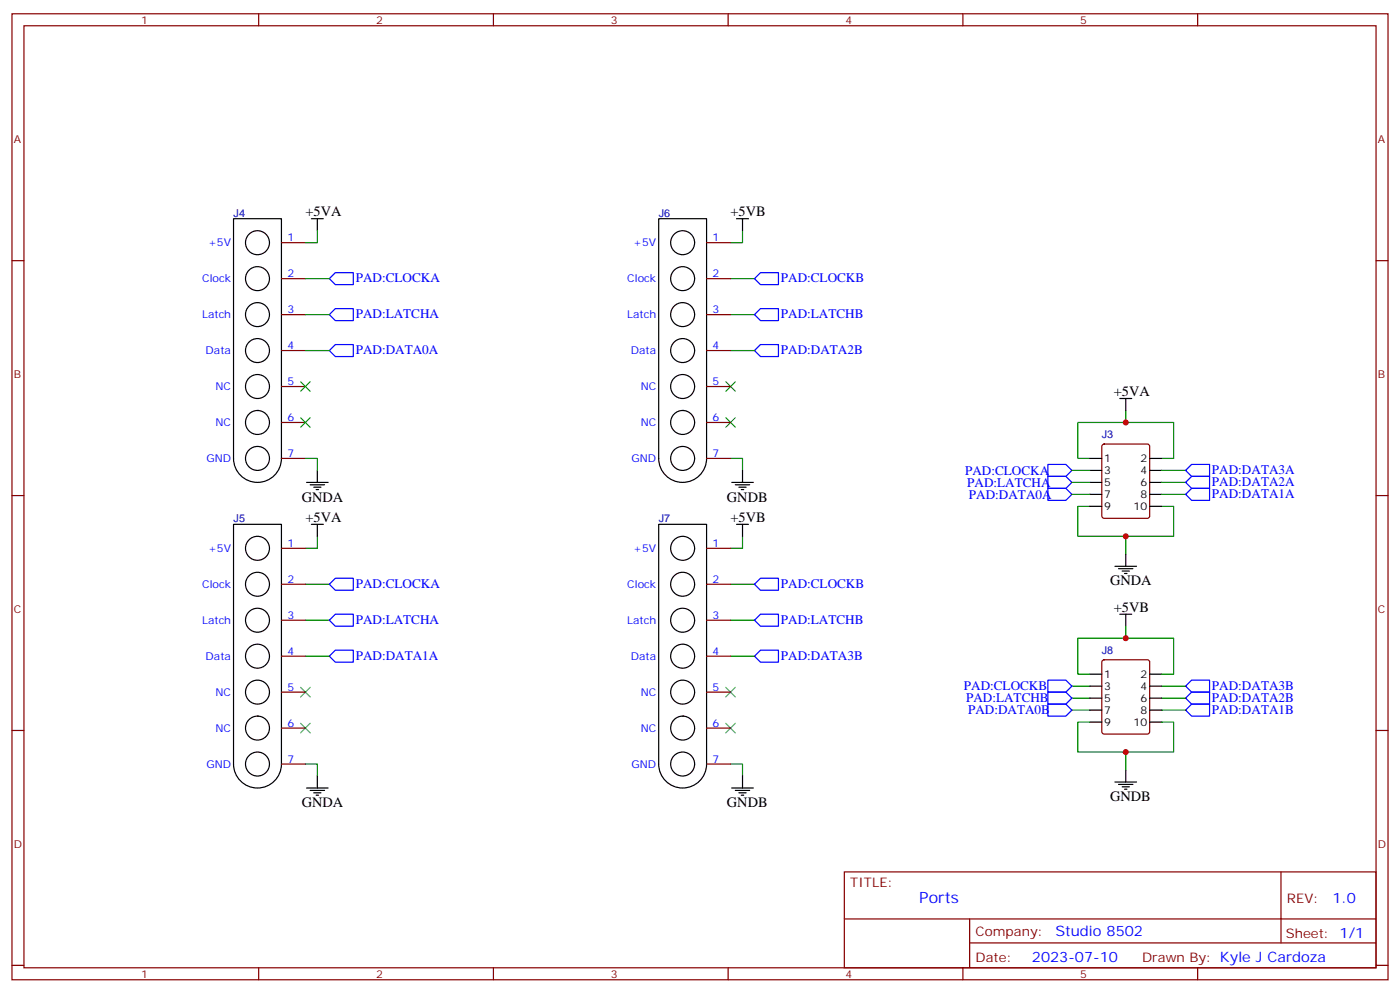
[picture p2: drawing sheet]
<svg xmlns="http://www.w3.org/2000/svg" width="412mm" height="292mm" viewBox="0 0 412 292" stroke-linecap="round" stroke-linejoin="round" font-family="sans-serif">
<g fill="none" stroke="#870000" stroke-width=".35">
<path d="M3.5 4.1h405.4v284.3h-405.4zM7.1 7.6h398.2v277.3h-398.2zM76.2 4.1v3.5M145.3 4.1v3.5M214.5 4.1v3.5M283.6 4.1v3.5M352.8 4.1v3.5M3.5 76.7h3.6M82.9 71.4h7.1M208.1 71.4h7.1M405.3 76.7h3.6M82.9 82h7.1"/>
<path d="M82.9 92.6h7.1M208.1 82h7.1M208.1 92.6h7.1M82.9 103.2h7.1M82.9 113.8h7.1M208.1 103.2h7.1M208.1 113.8h7.1M82.9 124.4h7.1M82.9 134.9h7.1M208.1 124.4h7.1M208.1 134.9h7.1M324.8 130.9l.5-.2h12.7l.6 .4 .1 20.8-.5 .6-12.9 .1-.7-.5v-20.7z"/>
<path d="M3.5 145.9h3.6M405.3 145.9h3.6M82.9 161.4h7.1M82.9 172h7.1M208.1 161.4h7.1M208.1 172h7.1M82.9 182.6h7.1M82.9 193.1h7.1M208.1 182.6h7.1M208.1 193.1h7.1M324.8 194.4l.5-.2h12.7l.6 .4 .1 20.8-.5 .6-12.9 .1-.7-.5v-20.7zM3.5 215h3.6"/>
<path d="M82.9 203.7h7.1M82.9 214.3h7.1M208.1 203.7h7.1M208.1 214.3h7.1M405.3 215h3.6M82.9 224.9h7.1M208.1 224.9h7.1M248.7 256.6h156.6v28.3h-156.6zM377.3 256.7v20.8M248.7 270.5h156.5M285.6 277.5h119.6M285.6 270.5v14.1"/>
<path d="M3.5 284.2h3.6M76.2 284.9v3.5M145.3 284.9v3.5M214.5 284.9v3.5M283.6 284.9v3.5M352.8 284.9v3.5M405.3 284.2h3.6"/>
</g>
<g fill="none" stroke="#000" stroke-width=".35">
<path d="M68.8 64.4h14.1v70.5a7.1 7.1 0 0 1-7.1 7.1 7.1 7.1 0 0 1-7-7.1zM91.7 64.4h3.5M93.5 64.4v3.5M194 64.4h14.1v70.5a7.1 7.1 0 0 1-7 7.1 7.1 7.1 0 0 1-7.1-7.1zM217 64.4h3.5M218.7 64.4v3.5M329.8 117.3h3.6M331.6 117.3v3.5M93.5 138.5v3.5M218.7 138.5v3.5M321 134.9h3.6M321 138.5h3.6"/>
<path d="M338.7 134.9h3.5M338.7 138.5h3.5M68.8 154.3h14.1v70.6a7.1 7.1 0 0 1-7.1 7.1 7.1 7.1 0 0 1-7-7.1zM90.3 142h6.4M91.4 142.7h4.2M91.7 154.3h3.5M92.4 143.4h2.1M93.1 144.1h.7M93.5 154.3v3.6M194 154.3h14.1v70.6a7.1 7.1 0 0 1-7 7.1 7.1 7.1 0 0 1-7.1-7.1zM215.5 142h6.4M216.6 142.7h4.2"/>
<path d="M217 154.3h3.5M217.7 143.4h2.1M218.4 144.1h.7M218.7 154.3v3.6M321 142h3.6M321 145.5h3.6M321 149h3.6M338.7 142h3.5M338.7 145.5h3.5M338.7 149h3.5M328.4 166.7h6.4M329.5 167.4h4.2"/>
<path d="M330.6 168.1h2.1M331.3 168.8h.7M331.6 163.2v3.5M321 198.4h3.6M329.8 180.8h3.6M331.6 180.8v3.5M338.7 198.4h3.5M321 202h3.6M321 205.5h3.6M321 209h3.6M321 212.5h3.6M338.7 202h3.5"/>
<path d="M338.7 205.5h3.5M338.7 209h3.5M338.7 212.5h3.5M90.3 232h6.4M91.4 232.7h4.2M92.4 233.4h2.1M93.1 234.1h.7M93.5 228.4v3.6M215.5 232h6.4M216.6 232.7h4.2M217.7 233.4h2.1M218.4 234.1h.7"/>
<path d="M218.7 228.4v3.6M328.4 230.2h6.4M329.5 230.9h4.2M330.6 231.6h2.1M331.3 232.3h.7M331.6 226.7v3.5"/>
<circle cx="75.8" cy="71.4" r="3.5"/>
<circle cx="201.1" cy="71.4" r="3.5"/>
<circle cx="75.8" cy="92.6" r="3.5"/>
<circle cx="75.8" cy="82" r="3.5"/>
<circle cx="201.1" cy="82" r="3.5"/>
<circle cx="201.1" cy="92.6" r="3.5"/>
<circle cx="75.8" cy="113.8" r="3.5"/>
<circle cx="75.8" cy="103.2" r="3.5"/>
<circle cx="201.1" cy="113.8" r="3.5"/>
<circle cx="201.1" cy="103.2" r="3.5"/>
<circle cx="75.8" cy="124.4" r="3.5"/>
<circle cx="75.8" cy="134.9" r="3.5"/>
<circle cx="201.1" cy="124.4" r="3.5"/>
<circle cx="201.1" cy="134.9" r="3.5"/>
<circle cx="75.8" cy="172" r="3.5"/>
<circle cx="75.8" cy="161.4" r="3.5"/>
<circle cx="201.1" cy="161.4" r="3.5"/>
<circle cx="201.1" cy="172" r="3.5"/>
<circle cx="75.8" cy="182.6" r="3.5"/>
<circle cx="75.8" cy="193.1" r="3.5"/>
<circle cx="201.1" cy="193.1" r="3.5"/>
<circle cx="201.1" cy="182.6" r="3.5"/>
<circle cx="75.8" cy="203.7" r="3.5"/>
<circle cx="75.8" cy="214.3" r="3.5"/>
<circle cx="201.1" cy="203.7" r="3.5"/>
<circle cx="201.1" cy="214.3" r="3.5"/>
<circle cx="75.8" cy="224.9" r="3.5"/>
<circle cx="201.1" cy="224.9" r="3.5"/>
</g>
<g fill="#000">
<circle cx="75.8" cy="120.8" r=".18"/>
<circle cx="201.1" cy="120.8" r=".18"/>
<circle cx="75.8" cy="210.8" r=".18"/>
<circle cx="201.1" cy="210.8" r=".18"/>
</g>
<g fill="none" stroke="#008700" stroke-width=".35">
<path d="M93.5 67.9v3.5h-3.5M218.7 67.9v3.5h-3.5M90 92.6h7M90 82h7M215.2 92.6h7M215.2 82h7M90 103.2h7M215.2 103.2h7M90 134.9h3.5v3.6M215.2 134.9h3.5v3.6M315.7 138.5h5.3M331.6 124.4h14.1v10.5h-3.5"/>
<path d="M331.6 120.8v3.6h-14.1v10.5h3.5M342.2 138.5h7M93.5 157.9v3.5h-3.5M218.7 157.9v3.5h-3.5M315.7 142h5.3M315.7 145.5h5.3M321 149h-3.5v8.9h14.1v5.3M342.2 149h3.5v8.9h-14.1M342.2 142h7M342.2 145.5h7M90 172h7M215.2 172h7"/>
<path d="M90 193.1h7M90 182.6h7M215.2 193.1h7M215.2 182.6h7M331.6 184.3v3.6h-14.1v10.5h3.5M331.6 187.9h14.1v10.5h-3.5M315.7 209h5.3M315.7 202h5.3M315.7 205.5h5.3M321 212.5h-3.5v8.9h14.1v5.3M342.2 212.5h3.5v8.9h-14.1M342.2 209h7"/>
<path d="M342.2 202h7M342.2 205.5h7M90 224.9h3.5v3.5M215.2 224.9h3.5v3.5"/>
</g>
<g fill="none" stroke="#3c3" stroke-width=".35">
<path d="M88.5 112.4l2.9 2.8M91.4 112.4l-2.9 2.8M213.8 112.4l2.8 2.8M216.6 112.4l-2.8 2.8M88.5 122.9l2.9 2.9M91.4 122.9l-2.9 2.9M213.8 122.9l2.8 2.9M216.6 122.9l-2.8 2.9M88.5 202.3l2.9 2.8M88.5 212.9l2.9 2.8M91.4 202.3l-2.9 2.8M91.4 212.9l-2.9 2.8"/>
<path d="M213.8 202.3l2.8 2.8M213.8 212.9l2.8 2.8M216.6 202.3l-2.8 2.8M216.6 212.9l-2.8 2.8"/>
</g>
<g fill="none" stroke="#00f" stroke-width=".35">
<path d="M97 92.6l1.8-1.8h5.3v3.6h-5.3zM97 82l1.8-1.7h5.3v3.5h-5.3zM222.2 82l1.8-1.7h5.3v3.5h-5.3zM222.2 92.6l1.8-1.8h5.3v3.6h-5.3zM97 103.2l1.8-1.8h5.3v3.6h-5.3zM222.2 103.2l1.8-1.8h5.3v3.6h-5.3zM308.7 136.7h5.3l1.7 1.8-1.7 1.7h-5.3zM349.2 138.5l1.8-1.8h5.3v3.5h-5.3zM308.7 140.2h5.3l1.7 1.8-1.7 1.8h-5.3zM308.7 143.8h5.3l1.7 1.7-1.7 1.8h-5.3zM349.2 145.5l1.8-1.7h5.3v3.5h-5.3zM349.2 142l1.8-1.8h5.3v3.6h-5.3z"/>
<path d="M97 172l1.8-1.8h5.3v3.5h-5.3zM222.2 172l1.8-1.8h5.3v3.5h-5.3zM97 193.1l1.8-1.7h5.3v3.5h-5.3zM97 182.6l1.8-1.8h5.3v3.5h-5.3zM222.2 193.1l1.8-1.7h5.3v3.5h-5.3zM222.2 182.6l1.8-1.8h5.3v3.5h-5.3zM308.7 207.3h5.3l1.7 1.7-1.7 1.8h-5.3zM308.7 203.7h5.3l1.7 1.8-1.7 1.8h-5.3zM308.7 200.2h5.3l1.7 1.8-1.7 1.7h-5.3zM349.2 205.5l1.8-1.8h5.3v3.6h-5.3zM349.2 209l1.8-1.7h5.3v3.5h-5.3zM351 200.2h5.3v3.5h-5.3l-1.8-1.7z"/>
</g>
<g fill="#c00">
<circle cx="331.6" cy="157.9" r=".88"/>
<circle cx="331.6" cy="124.4" r=".88"/>
<circle cx="331.6" cy="187.9" r=".88"/>
<circle cx="331.6" cy="221.4" r=".88"/>
</g>
<text font-size="4.6" fill="#00f" x="270.8" y="265.7">Ports</text>
<g font-size="4.2">
<text x="90" y="63.7">+5VA</text>
<text x="215.2" y="63.7">+5VB</text>
<text x="328.1" y="116.6">+5VA</text>
<text x="88.9" y="147.6">GNDA</text>
<text x="214.1" y="147.6">GNDB</text>
<text x="90" y="153.6">+5VA</text>
<text x="215.2" y="153.6">+5VB</text>
<text x="327" y="172.3">GNDA</text>
<text x="328.1" y="180.1">+5VB</text>
<text x="88.9" y="237.6">GNDA</text>
<text x="214.1" y="237.6">GNDB</text>
<text x="327" y="235.8">GNDB</text>
</g>
<g font-size="4.2" fill="#00f">
<text x="392.5" y="265.9">1.0</text>
<text x="310.9" y="275.5">Studio 8502</text>
<text x="304" y="283.3">2023-07-10</text>
</g>
<g font-size="3.9" fill="#00f">
<text x="104.8" y="83.1">PAD:CLOCKA</text>
<text x="230" y="83.1">PAD:CLOCKB</text>
<text x="104.8" y="93.7">PAD:LATCHA</text>
<text x="230" y="93.7">PAD:LATCHB</text>
<text x="104.8" y="104.3">PAD:DATA0A</text>
<text x="230" y="104.3">PAD:DATA2B</text>
<text x="284.3" y="139.8">PAD:CLOCKA</text>
<text x="284.9" y="143.3">PAD:LATCHA</text>
<text x="357" y="143.1">PAD:DATA2A</text>
<text x="357" y="139.6">PAD:DATA3A</text>
<text x="285.4" y="146.8">PAD:DATA0A</text>
<text x="357" y="146.6">PAD:DATA1A</text>
<text x="104.8" y="173.1">PAD:CLOCKA</text>
<text x="230" y="173.1">PAD:CLOCKB</text>
<text x="104.8" y="183.7">PAD:LATCHA</text>
<text x="230" y="183.7">PAD:LATCHB</text>
<text x="104.8" y="194.3">PAD:DATA1A</text>
<text x="230" y="194.3">PAD:DATA3B</text>
<text x="283.9" y="203.2">PAD:CLOCKB</text>
<text x="357" y="203.1">PAD:DATA3B</text>
<text x="284.6" y="206.7">PAD:LATCHB</text>
<text x="357" y="206.6">PAD:DATA2B</text>
<text x="285.2" y="210.3">PAD:DATA0B</text>
<text x="357" y="210.1">PAD:DATA1B</text>
</g>
<g font-size="3.9" fill="#800">
<text x="250.5" y="261.2">TITLE:</text>
<text x="379.1" y="265.9">REV:</text>
<text x="287.4" y="275.4">Company:</text>
<text x="378.7" y="276">Sheet: 1/1</text>
<text x="287.4" y="283.1">Date:</text>
<text x="336.4" y="283.2">Drawn By: Kyle J Cardoza</text>
</g>
<g font-size="3.2" fill="#800">
<text x="41.6" y="7.1">1</text>
<text x="110.8" y="7.1">2</text>
<text x="179.9" y="7.1">3</text>
<text x="249.1" y="7.1">4</text>
<text x="318.2" y="7.1">5</text>
<text x="4.1" y="42.2">A</text>
<text x="405.9" y="42.2">A</text>
<text x="4.1" y="111.3">B</text>
<text x="405.9" y="111.3">B</text>
<text x="4.1" y="180.4">C</text>
<text x="405.9" y="180.4">C</text>
<text x="4.1" y="249.6">D</text>
<text x="405.9" y="249.6">D</text>
<text x="41.6" y="287.9">1</text>
<text x="110.8" y="287.9">2</text>
<text x="179.9" y="287.9">3</text>
<text x="249.1" y="287.9">4</text>
<text x="318.2" y="287.9">5</text>
</g>
<g font-size="3.2" fill="#000080">
<text x="68.8" y="63.8">J4</text>
<text x="194.1" y="63.8">J6</text>
<text x="324.6" y="129">J3</text>
<text x="68.8" y="153.8">J5</text>
<text x="194.1" y="153.8">J7</text>
<text x="324.6" y="192.5">J8</text>
</g>
<g font-size="3.2" fill="#00f">
<text x="84.7" y="71.1">1</text>
<text x="209.9" y="71.1">1</text>
<text x="61.3" y="72.5">+5V</text>
<text x="186.5" y="72.5">+5V</text>
<text x="59.5" y="83.1">Clock</text>
<text x="84.7" y="81.7">2</text>
<text x="184.8" y="83.1">Clock</text>
<text x="209.9" y="81.7">2</text>
<text x="59.5" y="93.7">Latch</text>
<text x="84.7" y="92.3">3</text>
<text x="184.7" y="93.7">Latch</text>
<text x="209.9" y="92.3">3</text>
<text x="60.6" y="104.2">Data</text>
<text x="84.7" y="102.8">4</text>
<text x="185.8" y="104.2">Data</text>
<text x="209.9" y="102.8">4</text>
<text x="84.7" y="113.4">5</text>
<text x="209.9" y="113.4">5</text>
<text x="63.5" y="114.8">NC</text>
<text x="188.7" y="114.8">NC</text>
<text x="63.5" y="125.4">NC</text>
<text x="84.7" y="124">6</text>
<text x="188.7" y="125.4">NC</text>
<text x="209.9" y="124">6</text>
<text x="60.8" y="136">GND</text>
<text x="84.7" y="134.6">7</text>
<text x="186" y="136">GND</text>
<text x="209.9" y="134.6">7</text>
<text x="84.7" y="161">1</text>
<text x="209.9" y="161">1</text>
<text x="61.3" y="162.5">+5V</text>
<text x="186.5" y="162.5">+5V</text>
<text x="59.5" y="173">Clock</text>
<text x="84.7" y="171.6">2</text>
<text x="184.8" y="173">Clock</text>
<text x="209.9" y="171.6">2</text>
<text x="59.5" y="183.6">Latch</text>
<text x="84.7" y="182.2">3</text>
<text x="184.7" y="183.6">Latch</text>
<text x="209.9" y="182.2">3</text>
<text x="60.6" y="194.2">Data</text>
<text x="84.7" y="192.8">4</text>
<text x="185.8" y="194.2">Data</text>
<text x="209.9" y="192.8">4</text>
<text x="84.7" y="203.4">5</text>
<text x="209.9" y="203.4">5</text>
<text x="63.5" y="204.8">NC</text>
<text x="188.7" y="204.8">NC</text>
<text x="63.5" y="215.4">NC</text>
<text x="84.7" y="214">6</text>
<text x="188.7" y="215.4">NC</text>
<text x="209.9" y="214">6</text>
<text x="60.8" y="226">GND</text>
<text x="84.7" y="224.5">7</text>
<text x="186" y="226">GND</text>
<text x="209.9" y="224.5">7</text>
</g>
<g font-size="3.2">
<text x="325.3" y="136">1</text>
<text x="335.9" y="136">2</text>
<text x="325.3" y="139.5">3</text>
<text x="325.3" y="143.1">5</text>
<text x="335.9" y="139.5">4</text>
<text x="335.9" y="143.1">6</text>
<text x="325.3" y="146.6">7</text>
<text x="335.9" y="146.6">8</text>
<text x="325.3" y="150.1">9</text>
<text x="333.9" y="150.1">10</text>
<text x="325.3" y="199.5">1</text>
<text x="325.3" y="203">3</text>
<text x="335.9" y="199.5">2</text>
<text x="335.9" y="203">4</text>
<text x="325.3" y="206.6">5</text>
<text x="335.9" y="206.6">6</text>
<text x="325.3" y="210.1">7</text>
<text x="325.3" y="213.6">9</text>
<text x="333.9" y="213.6">10</text>
<text x="335.9" y="210.1">8</text>
</g>
</svg>
